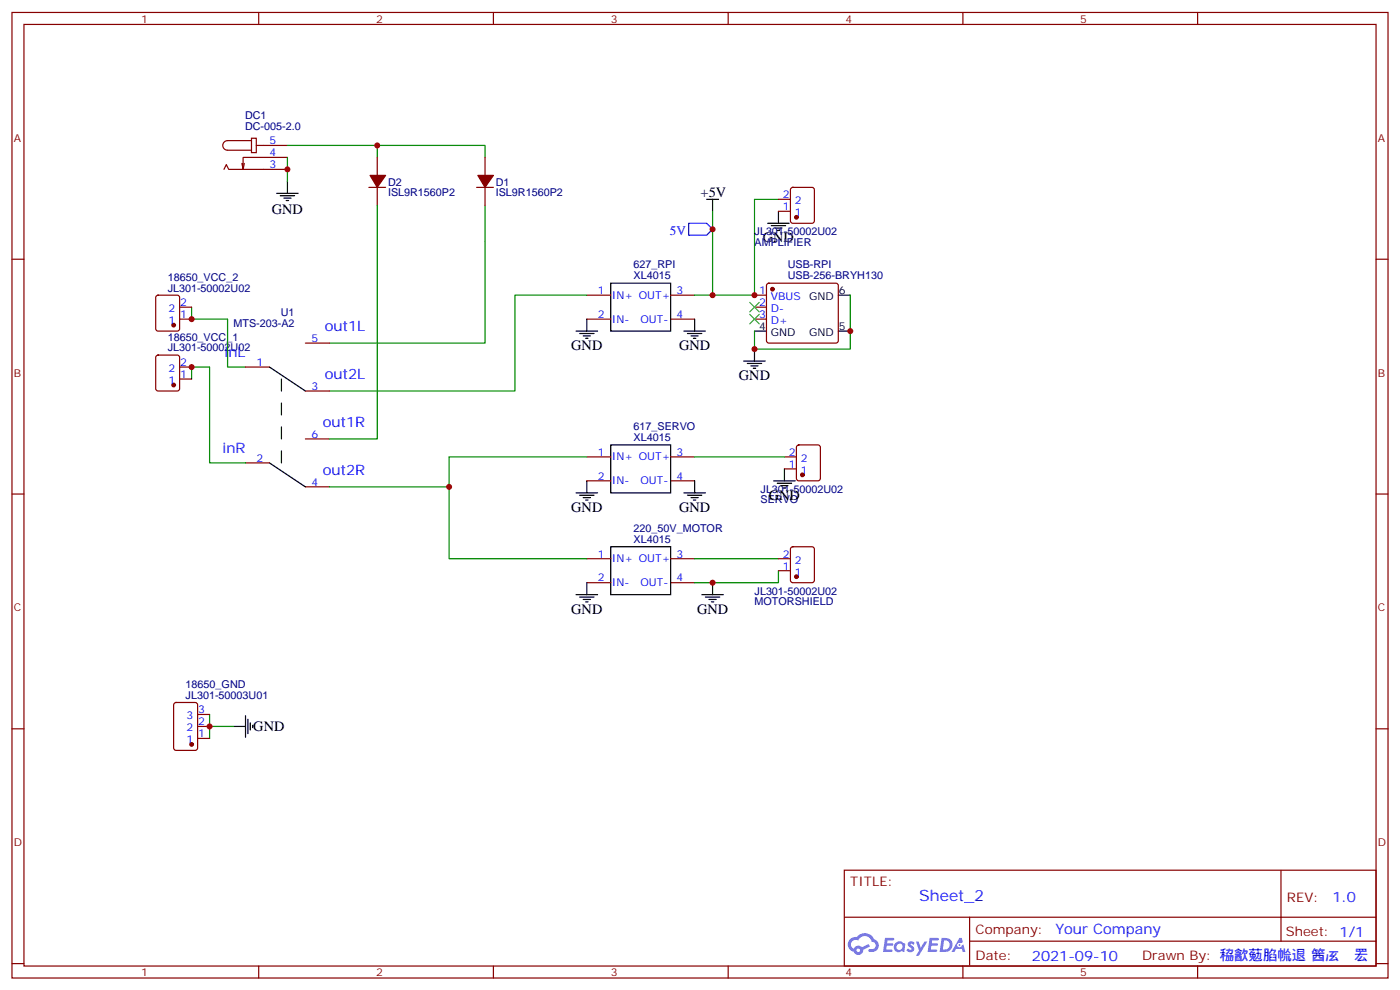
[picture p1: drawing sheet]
<svg xmlns="http://www.w3.org/2000/svg" width="412mm" height="292mm" viewBox="0 0 412 292" stroke-linecap="round" stroke-linejoin="round" font-family="sans-serif">
<g fill="none" stroke="#870000" stroke-width=".35">
<path d="M3.5 3.7h405.4v284.3h-405.4zM7.1 7.2h398.2v277.3h-398.2zM76.2 3.7v3.5M145.3 3.7v3.5M214.5 3.7v3.5M283.6 3.7v3.5M352.8 3.7v3.5M3.5 76.3h3.6M405.3 76.3h3.6M3.5 145.5h3.6M405.3 145.5h3.6M3.5 214.6h3.6"/>
<path d="M405.3 214.6h3.6M248.7 256.3h156.6v28.2h-156.6zM377.3 256.3v20.9M248.7 270.1h156.5M285.6 277.2h119.6M285.6 270.1v14.1M3.5 283.8h3.6M76.2 284.5v3.5M145.3 284.5v3.5M214.5 284.5v3.5M283.6 284.5v3.5M352.8 284.5v3.5"/>
<path d="M405.3 283.8h3.6"/>
</g>
<g fill="#5487ff">
<path d="M267.7 277.4a1.22 1.22 0 0 1 1.7 .3l-.4 .6a.47 .47 0 0 0-.3-.4 .47 .47 0 0 0-.5 .2l.1 .2a1.14 1.14 0 0 1 .8 1.7 1.14 1.14 0 0 1-1.9 0l-.2-.2 .5-.5 .7 .4a.29 .29 0 0 0 .3-.2 .29 .29 0 0 0-.2-.4 1.04 1.04 0 0 1-.6-1.7z"/>
<path d="M260.7 276.2h2.4l.3 .2-.2 .5h-1.8l-.1 .9h1.5l.3 .3-.3 .4h-1.6l-.2 1.1 1.7 .1 .2 .3-.2 .3h-2.6z"/>
<path d="M273.8 276.2h2.4l.3 .2-.1 .5h-1.8l-.2 .9h1.6l.3 .3-.4 .4h-1.6l-.1 1.1 1.7 .1 .2 .3-.2 .3h-2.6z"/>
<path d="M282.6 276.2h.7l.3 1.2-.6 .4a.69 .69 0 0 0-1 .2 .69 .69 0 0 0 .4 1 .69 .69 0 0 0 .9-.6l.5-.3 .6 2.2h-.8l-.2-.9h-1.8l-.5 .9h-.8z"/>
<path d="M269.8 277.3h.8l.6 1.8 1.1-1.8h.9l-2.6 4.2h-.8l.9-1.6z"/>
<path d="M277.4 276.2l-.6 4.1h1.3a2.11 2.11 0 0 0 2.5-2.1 2.11 2.11 0 0 0-2.5-2zM278.1 276.9a1.39 1.39 0 0 1 1.7 1.4 1.39 1.39 0 0 1-1.8 1.3h-.3z"/>
<path d="M263.7 277.8a1.54 1.54 0 0 0-.1 2.2 1.54 1.54 0 0 0 2.2 .1l.6 .2 .3-2.3-.2-.2h-.4a1.49 1.49 0 0 0-2.4 0zM264 278.8a.94 .94 0 0 1 1.8 0 .94 .94 0 0 1-1.8 0z"/>
<path d="M250.4 276.6a2.18 2.18 0 0 0 1.1 3.7 1.44 1.44 0 0 0 1.6 .9 1.44 1.44 0 0 0 1.2-1.5l2-1-.5-.7-1.9 .9a1.47 1.47 0 0 0-2.4 .5 1.39 1.39 0 0 1-.7-2 1.39 1.39 0 0 1 2-.4 2.12 2.12 0 0 1 2.2-1.3 2.12 2.12 0 0 1 1.9 1.7 1.14 1.14 0 0 1 1.1 1.4 1.14 1.14 0 0 1-1.7 .7 .43 .43 0 0 0-.5 .4 .43 .43 0 0 0 .4 .4 1.98 1.98 0 0 0 2.5-1.2 1.98 1.98 0 0 0-1.2-2.5 3.1 3.1 0 0 0-5.3-.7l-.9 .1zM252.3 279.9a.55 .55 0 0 1 1.1 0 .55 .55 0 0 1-1.1 0z"/>
<circle cx="282.6" cy="278.3" r=".26"/>
</g>
<g fill="none" stroke="#000" stroke-width=".35">
<path d="M81.5 56.9h6.3M82.5 57.6h4.3M83.6 58.3h2.1M84.3 59.1h.7M84.7 53.4v3.5M208.1 58.7h3.6M209.9 58.7v3.5M226.1 65.8h6.4M227.2 66.5h4.2M228.2 67.2h2.2M229 67.9h.7M229.3 62.2v3.6"/>
<path d="M169.7 97.5h6.3M170.7 98.2h4.3M171.8 98.9h2.1M172.5 99.6h.7M172.9 94v3.5M179.9 83.4h17.7v14.1h-17.7zM201.4 97.5h6.4M202.5 98.2h4.2M203.6 98.9h2.1M204.3 99.6h.7M204.6 94v3.5M222.2 97.5h3.6"/>
<path d="M246.9 86.9h3.6M246.9 97.5h3.6M79.4 108.1l10.6 7M82.9 111.6v3.5M82.9 118.7v3.5M219.1 106.3h6.3M220.1 107h4.3M221.2 107.7h2.1M221.9 108.4h.7M222.2 102.8v3.5M79.4 136.3l10.6 7.1M82.9 125.7v3.6"/>
<path d="M82.9 132.8v3.5M179.9 131h17.7v14.1h-17.7zM231.1 138.1v3.5M169.7 145.1h6.3M170.7 145.8h4.3M171.8 146.5h2.1M172.5 147.2h.7M172.9 141.6v3.5M201.4 145.1h6.4M202.5 145.8h4.2M203.6 146.5h2.1M204.3 147.2h.7"/>
<path d="M204.6 141.6v3.5M227.9 141.6h6.3M229 142.3h4.2M230 143h2.1M230.7 143.7h.7M169.7 175.1h6.3M170.7 175.8h4.3M171.8 176.5h2.1M172.5 177.2h.7M172.9 171.6v3.5M179.9 161h17.7v14.1h-17.7zM206.7 175.1h6.4"/>
<path d="M207.8 175.8h4.2M208.8 176.5h2.2M209.5 177.2h.8M209.9 171.6v3.5M68.8 213.9h3.5M72.3 210.7v6.4M73 211.8v4.2M73.7 212.9v2.1M74.4 213.6v.7"/>
</g>
<g fill="none" stroke="#870000" stroke-width=".35">
<path d="M66 49.9l.7-1.4 .7 1.4h17.3M72 48.1l-.4 1.8M74.1 40.7h1.4v4.2h-1.4zM74.1 41.4h-7.1a1.41 1.41 0 0 0-1.4 1.4 1.41 1.41 0 0 0 1.4 1.4h7.1M75.5 42.8h9.2M84.7 46.4h-13.1v3.5l-.3-1.8M108.7 55.2h4.9M111.1 46.4v5.2M111.1 55.2v5.3M140.4 55.2h4.9M142.9 46.4v5.2M142.9 55.2v5.3"/>
<path d="M229.3 58.7h3.5M233.1 55.4l.4-.2h5.7l.6 .4 .1 9.5-.5 .6-5.9 .1-.6-.5-.1-9.4zM229.3 62.2h3.5M46.1 87.1l.5-.2h5.6l.7 .5v9.4l-.4 .7h-5.9l-.7-.5v-9.4zM52.9 94h3.5M52.9 90.5h3.5M172.9 94h7M172.9 86.9h7M197.6 94h7M197.6 86.9h7M222.2 94h3.6M222.2 90.5h3.6"/>
<path d="M222.2 86.9h3.6M226 83.6l.5-.2h19.7l.5 .2 .2 .5v16.2l-.2 .5-.5 .2h-19.7l-.5-.2-.2-.5v-16.2zM46.1 104.8l.5-.2h5.6l.7 .4v9.4l-.4 .7h-5.9l-.7-.4v-9.4zM52.9 111.6h3.5M52.9 108.1h3.5M72.3 108.1h7.1M90 101h7M90 115.1h7M72.3 136.3h7.1M90 129.3h7M172.9 134.5h7M197.6 134.5h7"/>
<path d="M231.1 134.5h3.5M231.1 138.1h3.5M234.8 131.2l.5-.2h5.6l.7 .5 .1 9.4-.5 .6-5.9 .1-.6-.5-.1-9.4zM90 143.4h7M172.9 141.6h7M197.6 141.6h7M172.9 171.6h7M172.9 164.5h7M197.6 171.6h7M197.6 164.5h7M229.3 164.5h3.5M229.3 168.1h3.5"/>
<path d="M233.1 161.2l.4-.2h5.7l.6 .4 .1 9.5-.5 .6-5.9 .1-.6-.5-.1-9.4zM51.4 207.1l.5-.2h5.6l.7 .4v13l-.5 .6-5.8 .1-.7-.5v-12.9zM58.2 217.5h3.5M58.2 213.9h3.5M58.2 210.4h3.5"/>
</g>
<g fill="#870000" stroke="#870000" stroke-width=".35">
<path d="M109 51.6h4.6l-2.5 3.6z"/>
<path d="M140.8 51.6h4.5l-2.4 3.6z"/>
<circle cx="227.5" cy="85.2" r=".53"/>
<circle cx="51.2" cy="95.7" r=".53"/>
<circle cx="51.2" cy="113.4" r=".53"/>
<circle cx="234.6" cy="169.8" r=".53"/>
<circle cx="234.6" cy="64" r=".53"/>
<circle cx="56.4" cy="219.2" r=".53"/>
<circle cx="236.4" cy="139.8" r=".53"/>
</g>
<g fill="none" stroke="#008700" stroke-width=".35">
<path d="M84.7 42.8h26.4v3.6M84.7 46.4v7M111.1 42.8h31.8v3.6M229.3 58.7h-7.1v28.2h-17.6M111.1 60.5v68.8h-14.1M142.9 60.5v40.5h-45.9M209.9 62.2v24.7M56.4 90.5v3.5h10.6v14.1h5.3M172.9 86.9h-21.2v28.2h-54.7M250.5 86.9v15.9h-28.3v-5.3M56.4 111.6v-3.5h5.3v28.2h10.6M172.9 134.5h-40.6v30h40.6"/>
<path d="M204.6 134.5h26.5M97 143.4h35.3M204.6 164.5h24.7M229.3 168.1v3.5h-24.7M61.7 210.4v7.1M61.7 213.9h7.1"/>
</g>
<path d="M220.8 92.6l2.9 2.8M220.8 89l2.9 2.9M223.7 92.6l-2.9 2.8M223.7 89l-2.9 2.9" fill="none" stroke="#3c3" stroke-width=".35"/>
<path d="M202.8 65.8h5.3l1.8 1.7-1.8 1.8h-5.3z" fill="none" stroke="#00f" stroke-width=".35"/>
<g fill="#c00">
<circle cx="250.5" cy="97.5" r=".88"/>
<circle cx="222.3" cy="102.8" r=".88"/>
<circle cx="209.9" cy="171.6" r=".88"/>
<circle cx="61.7" cy="213.9" r=".88"/>
<circle cx="84.7" cy="49.9" r=".88"/>
<circle cx="56.4" cy="94" r=".88"/>
<circle cx="56.4" cy="108.1" r=".88"/>
<circle cx="222.3" cy="86.9" r=".88"/>
<circle cx="209.9" cy="86.9" r=".88"/>
<circle cx="209.9" cy="67.5" r=".88"/>
<circle cx="132.3" cy="143.4" r=".88"/>
<circle cx="111.1" cy="42.8" r=".88"/>
</g>
<text font-size="4.6" fill="#00f" x="270.8" y="265.3">Sheet_2</text>
<g font-size="4.2">
<text x="206.4" y="58">+5V</text>
<text x="80.1" y="63">GND</text>
<text x="224.7" y="71.4">GND</text>
<text x="168.3" y="103.2">GND</text>
<text x="200" y="103.2">GND</text>
<text x="217.7" y="112">GND</text>
<text x="226.5" y="147.2">GND</text>
<text x="168.3" y="150.8">GND</text>
<text x="200" y="150.8">GND</text>
<text x="168.3" y="180.8">GND</text>
<text x="205.3" y="180.8">GND</text>
<text x="74.6" y="215.4">GND</text>
</g>
<g font-size="4.2" fill="#00f">
<text x="95.6" y="97.5">out1L</text>
<text x="66.1" y="105.3">inL</text>
<text x="95.6" y="111.6">out2L</text>
<text x="95.1" y="125.7">out1R</text>
<text x="65.5" y="133.5">inR</text>
<text x="95.1" y="139.8">out2R</text>
<text x="392.5" y="265.5">1.0</text>
<text x="310.9" y="275.1">Your Company</text>
<text x="304" y="282.9">2021-09-10</text>
</g>
<text font-size="3.9" fill="#00f" x="197.3" y="69.2">5V</text>
<g font-size="3.9" fill="#800">
<text x="250.5" y="260.8">TITLE:</text>
<text x="379.1" y="265.5">REV:</text>
<text x="287.4" y="275">Company:</text>
<text x="378.7" y="275.7">Sheet: 1/1</text>
<text x="287.4" y="282.7">Date:</text>
<text x="336.4" y="282.8">Drawn By: 䅄㱃葂䐄㡃退 䇴㕄ц䍔㈀</text>
</g>
<g font-size="3.2" fill="#800">
<text x="41.6" y="6.7">1</text>
<text x="110.8" y="6.7">2</text>
<text x="179.9" y="6.7">3</text>
<text x="249.1" y="6.7">4</text>
<text x="318.2" y="6.7">5</text>
<text x="4.1" y="41.8">A</text>
<text x="405.9" y="41.8">A</text>
<text x="4.1" y="110.9">B</text>
<text x="405.9" y="110.9">B</text>
<text x="4.1" y="180.1">C</text>
<text x="405.9" y="180.1">C</text>
<text x="4.1" y="249.2">D</text>
<text x="405.9" y="249.2">D</text>
<text x="41.6" y="287.5">1</text>
<text x="110.8" y="287.5">2</text>
<text x="179.9" y="287.5">3</text>
<text x="249.1" y="287.5">4</text>
<text x="318.2" y="287.5">5</text>
</g>
<g font-size="3.2" fill="#000080">
<text x="72.2" y="34.9">DC1</text>
<text x="72.2" y="38.1">DC-005-2.0</text>
<text x="114.3" y="57.7">ISL9R1560P2</text>
<text x="114.3" y="54.7">D2</text>
<text x="146" y="57.7">ISL9R1560P2</text>
<text x="146" y="54.7">D1</text>
<text x="222.3" y="69.3">JL301-50002U02</text>
<text x="222.3" y="72.4">AMPLIFIER</text>
<text x="49.4" y="82.7">18650_VCC_2</text>
<text x="186.6" y="82.2">XL4015</text>
<text x="186.6" y="79">627_RPI</text>
<text x="232.1" y="82.2">USB-256-BRYH130</text>
<text x="232.1" y="79">USB-RPI</text>
<text x="49.4" y="85.9">JL301-50002U02</text>
<text x="82.7" y="93.1">U1</text>
<text x="49.4" y="100.3">18650_VCC_1</text>
<text x="68.8" y="96.3">MTS-203-A2</text>
<text x="49.4" y="103.5">JL301-50002U02</text>
<text x="186.6" y="129.9">XL4015</text>
<text x="186.6" y="126.6">617_SERVO</text>
<text x="224.1" y="145.1">JL301-50002U02</text>
<text x="224.1" y="148.3">SERVO</text>
<text x="186.6" y="159.8">XL4015</text>
<text x="186.6" y="156.6">220_50V_MOTOR</text>
<text x="222.3" y="175.1">JL301-50002U02</text>
<text x="222.3" y="178.2">MOTORSHIELD</text>
<text x="54.7" y="202.6">18650_GND</text>
<text x="54.7" y="205.8">JL301-50003U01</text>
</g>
<g font-size="3.2" fill="#00f">
<text x="79.4" y="46">4</text>
<text x="79.4" y="42.5">5</text>
<text x="79.4" y="49.5">3</text>
<text x="230.6" y="58.3">2</text>
<text x="230.6" y="61.9">1</text>
<text x="234.1" y="63.6">1</text>
<text x="234.1" y="60.1">2</text>
<text x="176.1" y="86.6">1</text>
<text x="180.3" y="88">IN+ OUT+</text>
<text x="199.3" y="86.6">3</text>
<text x="223.6" y="86.6">1</text>
<text x="227.1" y="88.3">VBUS</text>
<text x="49.6" y="95.4">1</text>
<text x="49.6" y="91.9">2</text>
<text x="53.1" y="93.6">1</text>
<text x="53.1" y="90.1">2</text>
<text x="176.1" y="93.6">2</text>
<text x="180.3" y="95">IN-</text>
<text x="188.6" y="95">OUT-</text>
<text x="199.3" y="93.6">4</text>
<text x="223.6" y="93.6">3</text>
<text x="223.6" y="90.1">2</text>
<text x="227.1" y="95.4">D+</text>
<text x="227.1" y="91.9">D-</text>
<text x="91.7" y="100.7">5</text>
<text x="53.1" y="107.7">2</text>
<text x="75.6" y="107.7">1</text>
<text x="49.6" y="113">1</text>
<text x="49.6" y="109.5">2</text>
<text x="53.1" y="111.3">1</text>
<text x="91.7" y="114.8">3</text>
<text x="91.7" y="128.9">6</text>
<text x="75.6" y="136">2</text>
<text x="176.1" y="134.2">1</text>
<text x="180.3" y="135.6">IN+ OUT+</text>
<text x="199.3" y="134.2">3</text>
<text x="232.4" y="137.7">1</text>
<text x="232.4" y="134.2">2</text>
<text x="235.9" y="136">2</text>
<text x="91.7" y="143">4</text>
<text x="176.1" y="141.3">2</text>
<text x="180.3" y="142.7">IN-</text>
<text x="188.6" y="142.7">OUT-</text>
<text x="199.3" y="141.3">4</text>
<text x="235.9" y="139.5">1</text>
<text x="176.1" y="164.2">1</text>
<text x="180.3" y="165.6">IN+ OUT+</text>
<text x="199.3" y="164.2">3</text>
<text x="230.6" y="167.7">1</text>
<text x="230.6" y="164.2">2</text>
<text x="234.1" y="165.9">2</text>
<text x="176.1" y="171.2">2</text>
<text x="180.3" y="172.6">IN-</text>
<text x="188.6" y="172.6">OUT-</text>
<text x="199.3" y="171.2">4</text>
<text x="234.1" y="169.5">1</text>
<text x="54.9" y="215.3">2</text>
<text x="54.9" y="211.8">3</text>
<text x="58.4" y="213.6">2</text>
<text x="58.4" y="210">3</text>
<text x="54.9" y="218.9">1</text>
<text x="58.4" y="217.1">1</text>
</g>
<g font-size="3.2">
<text x="238.4" y="88.3">GND</text>
<text x="247.1" y="86.6">6</text>
<text x="223.6" y="97.2">4</text>
<text x="227.1" y="98.9">GND</text>
<text x="238.4" y="98.9">GND</text>
<text x="247.1" y="97.2">5</text>
</g>
</svg>
